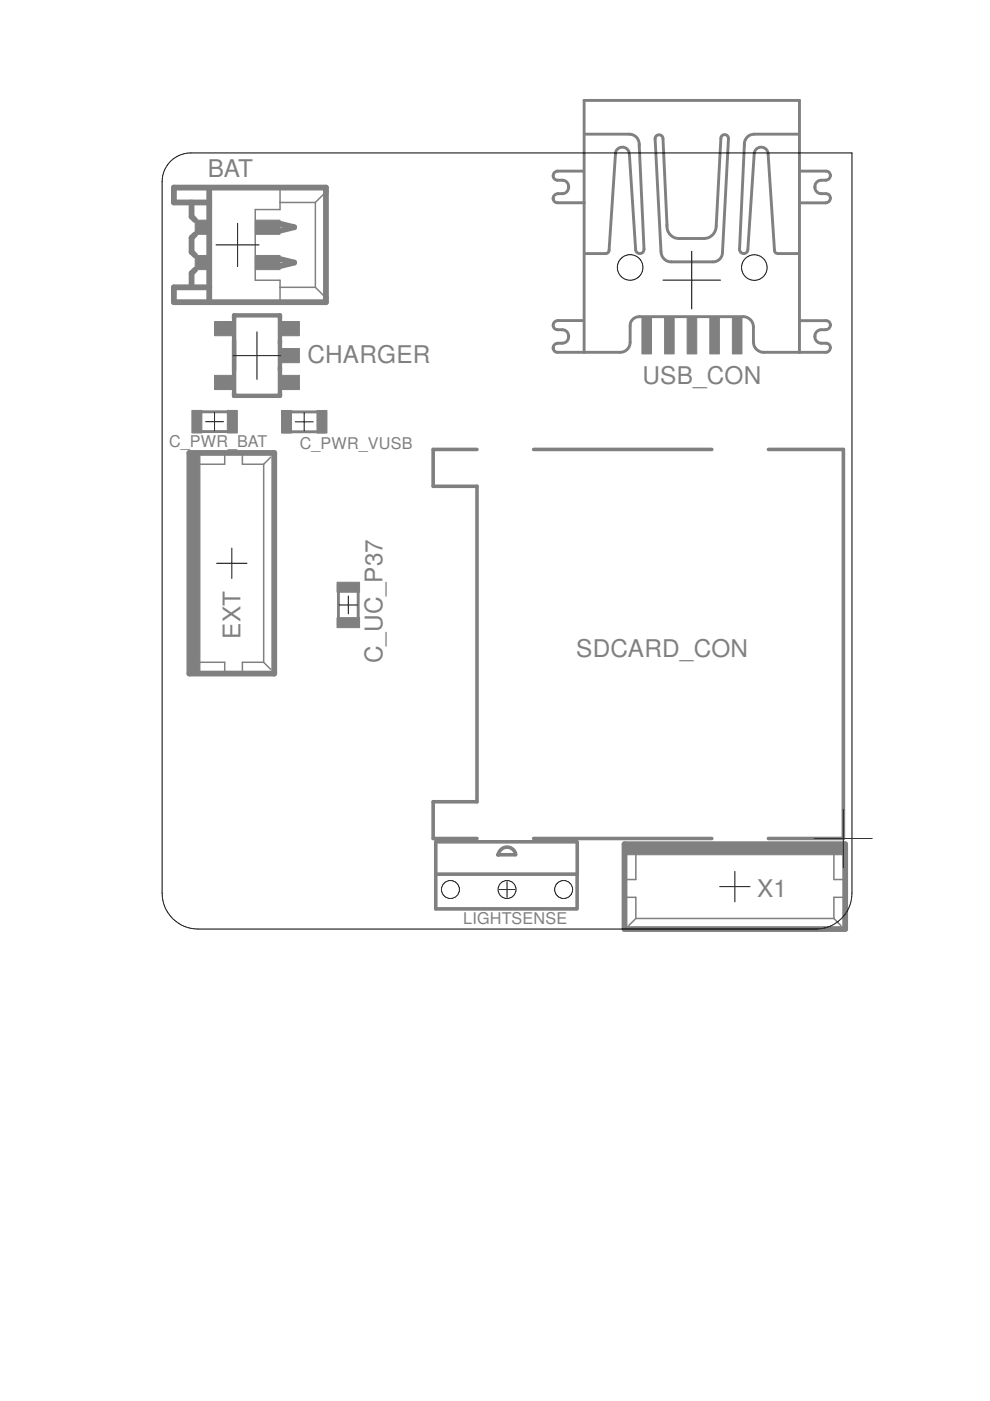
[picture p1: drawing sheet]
<svg xmlns="http://www.w3.org/2000/svg" width="210mm" height="297mm" viewBox="0 0 210 297" stroke-linecap="round" stroke-linejoin="round" font-family="sans-serif">
<path d="M101.1 95.3h-9.3v7.8h9.3v66.9h-9.3v7.8h9.3M113.1 95.3h37.8M162.9 95.3h15.9v82.5h-15.9M92.4 178.5v6.7M113.1 177.8h37.8M122.4 178.5h-30M122.4 178.6v14M105.8 181.1l-.2 .1h3.7M109.3 181.2a1.87 1.87 0 0 0-1.8-1.6 1.87 1.87 0 0 0-1.9 1.6M122.4 185.4h.1M122.4 185.3h-30v7.4h29.9" fill="none" stroke="#808080" stroke-width=".76"/>
<g fill="none" stroke="#808080" stroke-width=".61">
<path d="M123.5 36.3h-5.2a.96 .96 0 0 0-1 .9 .96 .96 0 0 0 .9 1 1.76 1.76 0 0 1 2.2 .8 1.43 1.43 0 0 1-1.2 2.1 1.62 1.62 0 0 0-1.8 .5l-.1 .5M124.2 28.4h9.2a2.12 2.12 0 0 1 2.1 2.4l1 22a.89 .89 0 0 1-.8 1 .89 .89 0 0 1-.9-.9l-1.4-20.3a1.47 1.47 0 0 0-1.5-1.4 1.47 1.47 0 0 0-1.4 1.5l-1.4 20.6-.3 .4-.4 .1h-4.2M139.1 28.9a.85 .85 0 0 1 .9-.3 .85 .85 0 0 1 .6 .8l.8 18.2a2.56 2.56 0 0 0 2.5 3h5.3a2.61 2.61 0 0 0 2.6-2.6l1-18.7a.81 .81 0 0 1 .9-.8 .81 .81 0 0 1 .8 .9l-1.3 24.1a1.99 1.99 0 0 1-2 2h-8.9a2.18 2.18 0 0 1-2.2-2.2l-1.2-23.9zM169.2 28.4h-9.3a2.13 2.13 0 0 0-2.1 2.4l-1 22a.88 .88 0 0 0 .8 1 .88 .88 0 0 0 1-.9l1.3-20.3a1.47 1.47 0 0 1 1.5-1.4 1.47 1.47 0 0 1 1.5 1.5l1.4 20.6 .2 .4 .5 .1h4.2M169.5 36.3h5.9l.4 .2 .3 .7M176.1 37.2l-.3 .7a2.31 2.31 0 0 1-2 .3 1.44 1.44 0 0 0-1 1.6 1.44 1.44 0 0 0 1.3 1.3 1.87 1.87 0 0 1 1.7 .2 1 1 0 0 1 .2 1.1 1 1 0 0 1-1 .6h-5.2M176.1 37.2h.1M117.3 42.1l.1 .4 .6 .5h5.8M117.3 42.1h.1M117.3 73.8h.1M123.5 68h-5.2a.97 .97 0 0 0-1 .9 .97 .97 0 0 0 .9 1 1.76 1.76 0 0 1 2.2 .8 1.43 1.43 0 0 1-1.2 2.1 1.62 1.62 0 0 0-1.8 .5l-.1 .5M123.8 74.7v-53.4h45.7v53.4"/>
<path d="M169.5 68h5.9l.4 .2 .3 .7M176.1 68.9l-.3 .7a2.24 2.24 0 0 1-2 .3 1.45 1.45 0 0 0-1 1.6 1.45 1.45 0 0 0 1.3 1.3h1a.96 .96 0 0 1 1 1 .96 .96 0 0 1-1.1 .9h-13.1a2.18 2.18 0 0 1-2.2-2.2v-3.2a2.18 2.18 0 0 0-2.1-2.2h-22.1a1.92 1.92 0 0 0-1.9 2v3.5a2.12 2.12 0 0 1-2.1 2.1h-13.3l-.6-.3-.3-.6M176.1 68.9h.1M41.1 87.3h8.7M41.1 91.5h8.7M60.2 87.3h8.7M60.2 91.5h8.7M71.8 123.9v8.7M75.9 123.9v8.7"/>
</g>
<path d="M49.6 66.9h9.8v17h-9.8z" fill="none" stroke="#808080" stroke-width=".93"/>
<path d="M44.4 39.9v24M40.6 42.9v3l.8 .8M41.4 49.7l-.8 .7v3l.8 .8M41.4 57.2l-.8 .7v3M44.4 42.9h-7.5v-3.1h32.2v24.3h-32.2v-3.2h7.5M59.4 47.4l3 .8-3 .7M59.4 54.9l3 .8-3 .7M40.2 96h17.9v46.8h-17.9zM132.4 179h46.8v18h-46.8z" fill="none" stroke="#808080" stroke-width="1.2"/>
<g fill="none" stroke="#808080" stroke-width=".32">
<path d="M59.4 39.9v4.5h-5.3v15h5.3v4.5M59.4 42.9h7.5M66.9 42.9v18M69.1 40.7l-2.2 2.2M59.4 60.9h7.5M66.9 60.9l2.2 2.3M47.6 96.2v2.2h-5.9M51.4 96.2v2.2h4.5M55.9 98.4v42M57.4 96.9l-1.5 1.5M41.7 140.4h5.9v2.3M55.9 140.4h-4.5v2.3"/>
<path d="M55.9 140.4l1.5 1.5M132.6 190.2h2.2v4.5M134.8 180.5v6h-2.2M134.8 194.7h42M134.8 194.7l-1.5 1.5M176.8 180.5v6h2.2M176.8 194.7l1.5 1.5M179 190.2h-2.2v4.5"/>
</g>
<g fill="#808080" stroke="#808080" stroke-width=".21">
<path d="M132.6 179h46.4v2.2h-46.4z"/>
<path d="M54.1 46.7h5.3v3h-5.3z"/>
<path d="M54.1 54.2h5.3v3h-5.3z"/>
<path d="M40.2 96.2h2.2v46.5h-2.2z"/>
<path d="M155.3 67.2h2v7.8h-2z"/>
<path d="M150.5 67.2h2v7.8h-2z"/>
<path d="M145.7 67.2h2v7.8h-2z"/>
<path d="M140.9 67.2h2v7.8h-2z"/>
<path d="M136.1 67.2h2v7.8h-2z"/>
<path d="M59.7 87h2.1v4.8h-2.1z"/>
<path d="M67.2 87h2.1v4.8h-2.1z"/>
<path d="M59.6 79.6h3.9v3h-3.9z"/>
<path d="M59.6 73.9h3.9v3h-3.9z"/>
<path d="M59.6 68.2h3.9v3h-3.9z"/>
<path d="M45.5 68.2h3.9v3h-3.9z"/>
<path d="M45.5 79.6h3.9v3h-3.9z"/>
<path d="M40.7 87h2.1v4.8h-2.1z"/>
<path d="M48.2 87h2.1v4.8h-2.1z"/>
<path d="M71.5 131h4.7v2.1h-4.7z"/>
<path d="M71.5 123.4h4.7v2.2h-4.7z"/>
<path d="M41.4 46.7h3v3h-3z"/>
<path d="M41.4 54.2h3v3h-3z"/>
</g>
<g fill="none" stroke="#000" stroke-width=".21">
<path d="M36.2 34.2l1.6-1.2 1.3-.4 1.4-.2h140.1v157a7.6 7.6 0 0 1-7.6 7.6h-131a7.6 7.6 0 0 1-7.6-7.6v-150.9l.1-1.3a6 6 0 0 1 1.7-3zM45.8 51.9h9.1M50.4 47.3v9.2M140.6 59.4h12.2M146.7 53.3v12.2M49.4 75.4h10.1M54.5 70.4v10M43.6 89.4h3.8M45.5 87.5v3.8M62.6 89.4h3.8M64.5 87.5v3.8M45.9 119.4h6.5"/>
<path d="M49.1 116.2v6.4M71.9 128.3h3.9M73.9 126.4v3.8M172.7 177.8h12.2M178.8 171.7v12.2M105.8 188.6h3.4M107.5 186.9v3.4M152.6 188h6.4M155.8 184.8v6.4"/>
<circle cx="133.6" cy="56.7" r="2.71"/>
<circle cx="159.9" cy="56.7" r="2.71"/>
<circle cx="95.5" cy="188.6" r="1.91"/>
<circle cx="107.5" cy="188.6" r="1.91"/>
<circle cx="119.5" cy="188.6" r="1.91"/>
</g>
<g font-size="5.2" fill="#808080">
<text x="44" y="37.5">BAT</text>
<text x="65.2" y="76.9">CHARGER</text>
<text x="136.2" y="81.5">USB_CON</text>
<text x="51" y="135.5" transform="rotate(-90 51 135.5)">EXT</text>
<text x="81.1" y="140.6" transform="rotate(-90 81.1 140.6)">C_UC_P37</text>
<text x="122.2" y="139.4">SDCARD_CON</text>
<text x="160.5" y="190.1">X1</text>
</g>
<g font-size="3.4" fill="#808080">
<text x="35.8" y="94.8">C_PWR_BAT</text>
<text x="63.5" y="95.1">C_PWR_VUSB</text>
<text x="98.2" y="195.9">LIGHTSENSE</text>
</g>
</svg>
